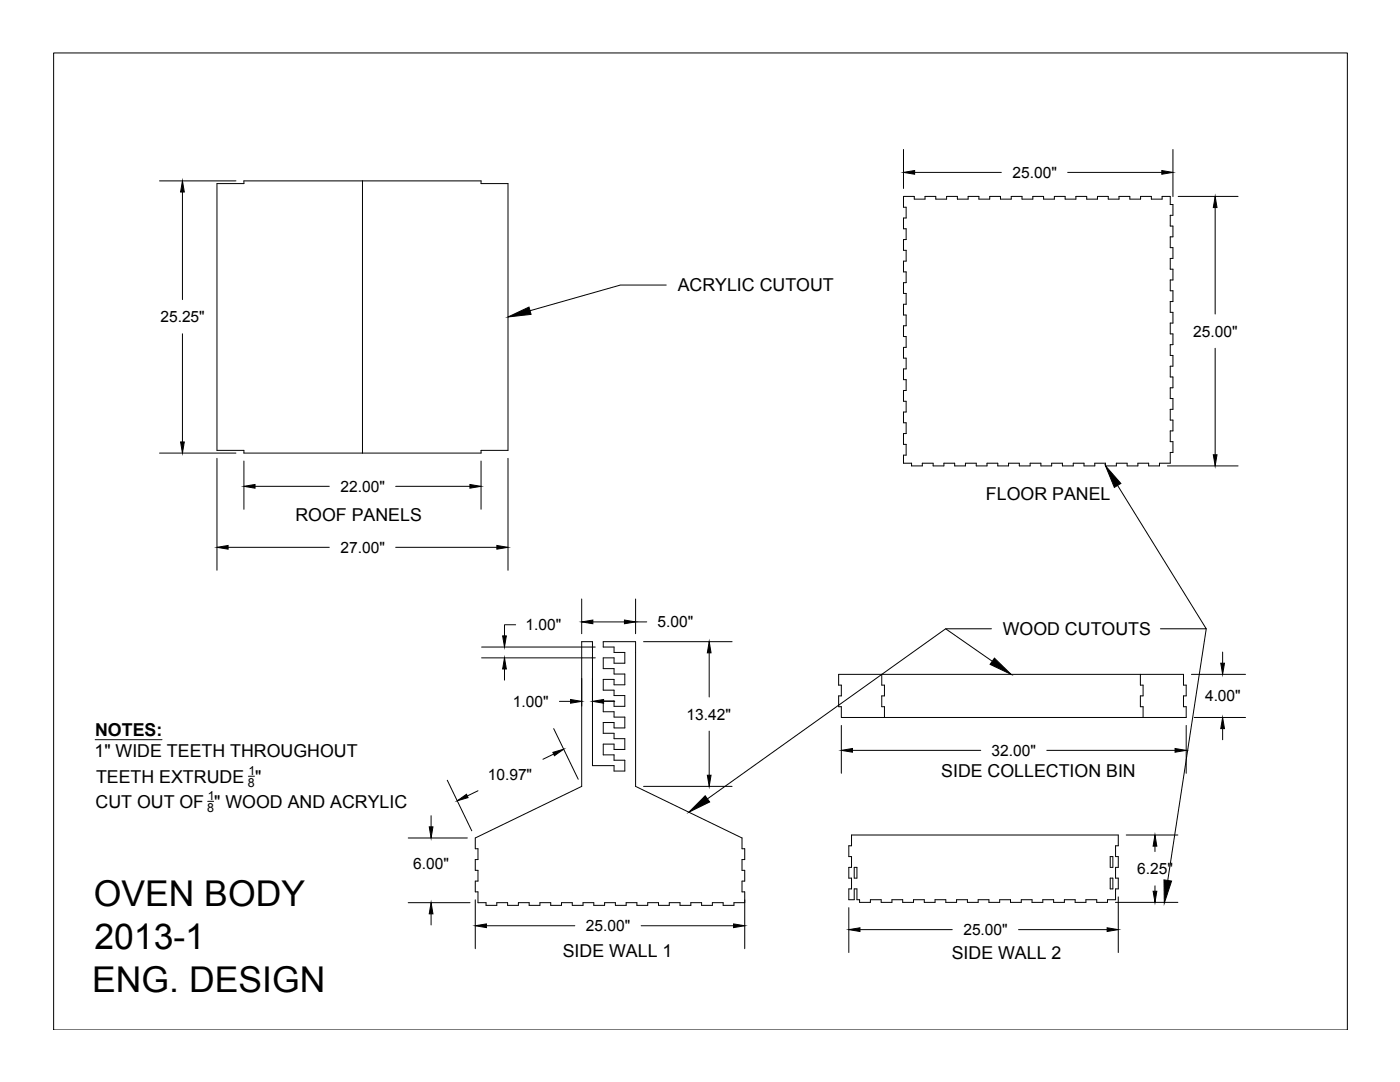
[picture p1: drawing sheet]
<svg xmlns="http://www.w3.org/2000/svg" width="279mm" height="216mm" viewBox="0 0 279 216" stroke-linecap="round" stroke-linejoin="round" font-family="sans-serif">
<!-- layer: Cut1 -->
<path d="M180.3 39.2h2.2v.5h2.1v-.5h2.2v.5h2.1v-.5h2.2v.5h2.1v-.5h2.2v.5h2.1v-.5h2.2v.5h2.1v-.5h2.2v.5h2.1v-.5h2.2v.5h2.1v-.5h2.2v.5h2.1v-.5h2.2v.5h2.1v-.5h2.2v.5h2.1v-.5h2.2v.5h2.1v-.5h2.2v.5h2.1v-.5h1.6v1.6h.6v2.2h-.6v2.1h.6v2.2h-.6v2.1h.6v2.2h-.6v2.1h.6v2.2h-.6v2.1h.6v2.2h-.6v2.1h.6v2.2h-.6v2.1h.6v2.2h-.6v2.1h.6v2.2h-.6v2.1h.6v2.2h-.6v2.1h.6v2.2h-.6v2.1h.6v2.2h-.6v2.1h.6v2.2h-.6v2.1h-2.1v.6h-2.2v-.6h-2.1v.6h-2.2v-.6h-2.1v.6h-2.2v-.6h-2.1v.6h-2.2v-.6h-2.1v.6h-2.2v-.6h-2.1v.6h-2.2v-.6h-2.1v.6h-2.2v-.6h-2.1v.6h-2.2v-.6h-2.1v.6h-2.2v-.6h-2.1v.6h-2.2v-.6h-2.1v.6h-2.2v-.6h-2.1v.6h-2.2v-.6h-1.6v-1.6h.5v-2.1h-.5v-2.2h.5v-2.1h-.5v-2.2h.5v-2.1h-.5v-2.2h.5v-2.1h-.5v-2.2h.5v-2.1h-.5v-2.2h.5v-2.1h-.5v-2.2h.5v-2.1h-.5v-2.2h.5v-2.1h-.5v-2.2h.5v-2.1h-.5v-2.2h.5v-2.2h-.5v-2.1h.5v-2.2h-.5v-2.1h.5v-2.1h-.5zM116.1 128h2.1v24.8h4.3v1.1h2.2v-2.2h-2.2v-1.1h-2.1v-2.1h2.1v1h2.2v-2.1h-2.2v-1.1h-2.1v-2.1h2.1v1h2.2v-2.1h-2.2v-1.1h-2.1v-2.1h2.1v1h2.2v-2.1h-2.2v-1.1h-2.1v-2.1h2.1v1h2.2v-2.1h-2.2v-1.1h-2.1v-2.1h2.1v1h2.2v-2.1h-2.2v-1.1h-2.1v-1.1h6.4v28.9l21.3 10.3v2.2h.5v2.1h-.5v2.2h.5v2.1h-.5v2.2h.5v2.1h-2.1v.6h-2.2v-.6h-2.1v.6h-2.2v-.6h-2.1v.6h-2.2v-.6h-2.1v.6h-2.2v-.6h-2.1v.6h-2.2v-.6h-2.1v.6h-2.2v-.6h-2.1v.6h-2.2v-.6h-2.1v.6h-2.2v-.6h-2.1v.6h-2.2v-.6h-2.1v.6h-2.2v-.6h-2.1v.6h-2.2v-.6h-2.2v.6h-2.1v-.6h-1.6v-2.1h-.5M116.1 156.9l-21.2 10.3M94.9 173.7h.5v2.1h-.5M94.9 169.4h.5v2.1h-.5" fill="none" stroke="#000" stroke-width=".2"/>
<!-- layer: 0 -->
<g fill="none" stroke="#000" stroke-width=".2">
<path d="M10.7 10.6h258.2v194.9h-258.2zM133 56.9h-9.2l-18 5.1M223 96.9l17.7 28.6h-9.1M116.1 128v28.9M188.7 125.5l9.3 6.4M197.9 125.5h-9.2l-47.5 33.9M240.7 125.5l-7.7 50.2M19 147.6h13.3M41.4 159.9h1.2M49.6 154.9h1.2M94.9 167.2v2.2M94.9 171.5v2.2"/>
<path d="M94.9 175.8v2.2"/>
</g>
<!-- layer: ACRYLIC -->
<path d="M43.3 36.6h5.4v-.5h47.3v.5h5.4v53.3h-5.4v.5h-47.3v-.5h-5.4zM72.3 36.1v54.3" fill="none" stroke="#000" stroke-width=".2"/>
<!-- layer: WOOD -->
<path d="M167.4 134.6h68.8v2.1h.5v2.2h-.5v2.1h.5v2.2h-68.8v-2.2h-.5v-2.1h.5v-2.2h-.5zM176 134.6v2.1h.5v2.2h-.5v2.1h.5v2.2M227.6 134.6v2.1h.5v2.2h-.5v2.1h.5v2.2M169.9 166.6h53.3v2.2h-.6v2.1h.6v2.2h-.6v2.1h.6v2.2h-.6v2.1h-1.6v.6h-2.1v-.6h-2.2v.6h-2.1v-.6h-2.2v.6h-2.1v-.6h-2.2v.6h-2.1v-.6h-2.2v.6h-2.1v-.6h-2.2v.6h-2.1v-.6h-2.2v.6h-2.1v-.6h-2.2v.6h-2.1v-.6h-2.2v.6h-2.1v-.6h-2.2v.6h-2.1v-.6h-2.2v.6h-2.1v-.6h-2.2v.6h-2.2v-.6h-.5v-2.1h-.5v2.1h-1.1v-2.1h.5v-2.2h-.5v-2.1h.5v-2.2h-.5v-2.1h.5zM170.5 173.1h.5v2.1h-.5zM221.6 170.9h.5v2.2h-.5zM221.6 175.2h.5v2.2h-.5z" fill="none" stroke="#000" stroke-width=".2"/>
<!-- layer: DIM -->
<g fill="none" stroke="#000" stroke-width=".2">
<path d="M31.8 36.1h15.3M36.4 38.3v21.5M180.3 29.8v7.8M182.5 34.4h17.3M213.1 34.4h18.8M234.1 29.8v9.4M235.1 39.2h12M242.5 41.4v21.3M36.4 66.6v21.6M242.5 69.5v21.2M31.8 90.4h15.3M43.3 91.5v22.3"/>
<path d="M48.7 92v9.6M50.9 97h14.8M79 97h14.8M96 92v9.6M101.4 91.5v22.3M233 93h14.1M45.5 109.2h20.2M79 109.2h20.2M116.1 119.5v7M126.8 119.5v7M96.1 131.3h22.7M96.1 129.1h22.7"/>
<path d="M100.7 133.5v2.2M102.9 124.7h-2.2v2.2M111.6 139.9h2.3M116.1 135.4v5.5M118.2 135.4v5.5M118.3 124.1h6.3M120.5 139.9h2.2M126.8 124.1h2.3M128.4 128h17.7M141.5 130.3v8.8M237.8 134.6h10.8M244 130.1v2.2"/>
<path d="M89.3 155.7l4.9 10.1M95.4 157.8l-2.1 1M110.5 150.5l-2.1 1M110.5 145.4l4.9 10.1M128.4 156.9h17.7M141.5 145.9v8.8M167.9 144.8v9.5M170.1 149.7h25.6M208.9 149.7h25.6M236.7 144.8v9.5M238.3 143.2h10.3M244 145.4v2.2"/>
<path d="M81.5 167.2h11.8M86 162.8v2.2M94.9 179.5v9.8M148.6 179.5v9.8M223.2 179v11.1M224.8 166.6h10.3M230.5 168.8v1.1M230.5 176.8v1M81.5 180.1h12.3M86 182.3v2.3M97.1 184.7h17.6M128 184.7h18.4"/>
<path d="M169.4 181.1v9M171.6 185.5h18.4M203.3 185.5h17.7M222.6 180.1h12.5"/>
</g>
<g fill="#000" stroke="#000" stroke-width=".2">
<path d="M36.4 36.1l.4 2.2h-.8zM180.3 34.4l2.2-.4v.8zM231.9 34l2.2 .4-2.2 .4zM242.5 39.2l.4 2.2h-.8zM36 88.2h.8l-.4 2.2zM48.7 97l2.2-.3v.7zM93.8 96.7l2.2 .3-2.2 .4zM242.1 90.7h.8l-.4 2.3zM43.3 109.2l2.2-.4v.8zM99.2 108.8l2.2 .4-2.2 .4zM100.7 131.3l.4 2.2h-.8zM100.3 126.9h.8l-.4 2.2z"/>
<path d="M113.9 139.6l2.2 .3-2.2 .4zM116.1 124.1l2.2-.4v.8zM118.2 139.9l2.3-.3v.7zM124.6 123.7l2.2 .4-2.2 .4zM141.5 128l.4 2.3h-.7zM243.6 132.3h.8l-.4 2.3zM91.3 159.8l1.8-1.3 .3 .7zM110.3 150.1l2.2-.6-1.8 1.3zM141.2 154.7h.7l-.4 2.2zM167.9 149.7l2.2-.3v.7zM234.5 149.4l2.2 .3-2.2 .4zM244 143.2l.4 2.2h-.8z"/>
<path d="M85.7 165h.7l-.4 2.2zM230.1 177.8h.8l-.4 2.3zM230.5 166.6l.4 2.2h-.8zM86 180.1l.4 2.2h-.7zM94.9 184.7l2.2-.3v.7zM146.4 184.4l2.2 .3-2.2 .4zM169.4 185.5l2.2-.4v.8zM221 185.1l2.2 .4-2.2 .4z"/>
</g>
<!-- layer: 0 -->
<path d="M101.4 63.2l4.2-1.9 .4 1.4zM220.6 93l3.1 3.5-1.3 .8zM198.5 131.3l3.3 3.3-4.2-2zM140.7 158.8l.9 1.2-4.1 2.1zM232.3 175.6l1.5 .2-1.4 4.4z" fill="#000" stroke="#000" stroke-width=".2"/>
<g font-size="7.1">
<text x="18.7" y="180.9">OVEN BODY</text>
<text x="18.8" y="189.3">2013-1</text>
<text x="18.4" y="197.9">ENG. DESIGN</text>
</g>
<g font-size="3.5">
<text x="135.2" y="58.2">ACRYLIC CUTOUT</text>
<text x="196.8" y="99.8">FLOOR PANEL</text>
<text x="59" y="104">ROOF PANELS</text>
<text x="200.1" y="126.7">WOOD CUTOUTS</text>
<text x="19" y="146.8">NOTES:</text>
<text x="18.9" y="151.1">1&quot; WIDE TEETH THROUGHOUT</text>
<text x="187.8" y="155.1">SIDE COLLECTION BIN</text>
<text x="19.1" y="161.2">CUT OUT OF &quot; WOOD AND ACRYLIC</text>
<text x="19.2" y="156.2">TEETH EXTRUDE &quot;</text>
<text x="112.3" y="190.9">SIDE WALL 1</text>
<text x="189.9" y="191.4">SIDE WALL 2</text>
</g>
<g font-size="3.1">
<text x="202.1" y="35.5">25.00&quot;</text>
<text x="32" y="64.3">25.25&quot;</text>
<text x="238.1" y="67.2">25.00&quot;</text>
<text x="67.9" y="98.1">22.00&quot;</text>
<text x="67.9" y="110.3">27.00&quot;</text>
<text x="104.9" y="125.8">1.00&quot;</text>
<text x="131.2" y="125.2">5.00&quot;</text>
<text x="102.4" y="141">1.00&quot;</text>
<text x="137" y="143.6">13.42&quot;</text>
<text x="240.5" y="140">4.00&quot;</text>
<text x="97.3" y="155.7">10.97&quot;</text>
<text x="197.9" y="150.8">32.00&quot;</text>
<text x="82.5" y="173.3">6.00&quot;</text>
<text x="227" y="174.4">6.25&quot;</text>
<text x="116.9" y="185.8">25.00&quot;</text>
<text x="192.3" y="186.6">25.00&quot;</text>
</g>
<g font-size="2.5">
<text x="49.6" y="154.6">1</text>
<text x="41.4" y="162">8</text>
<text x="41.4" y="159.6">1</text>
<text x="49.5" y="157">8</text>
</g>
</svg>
